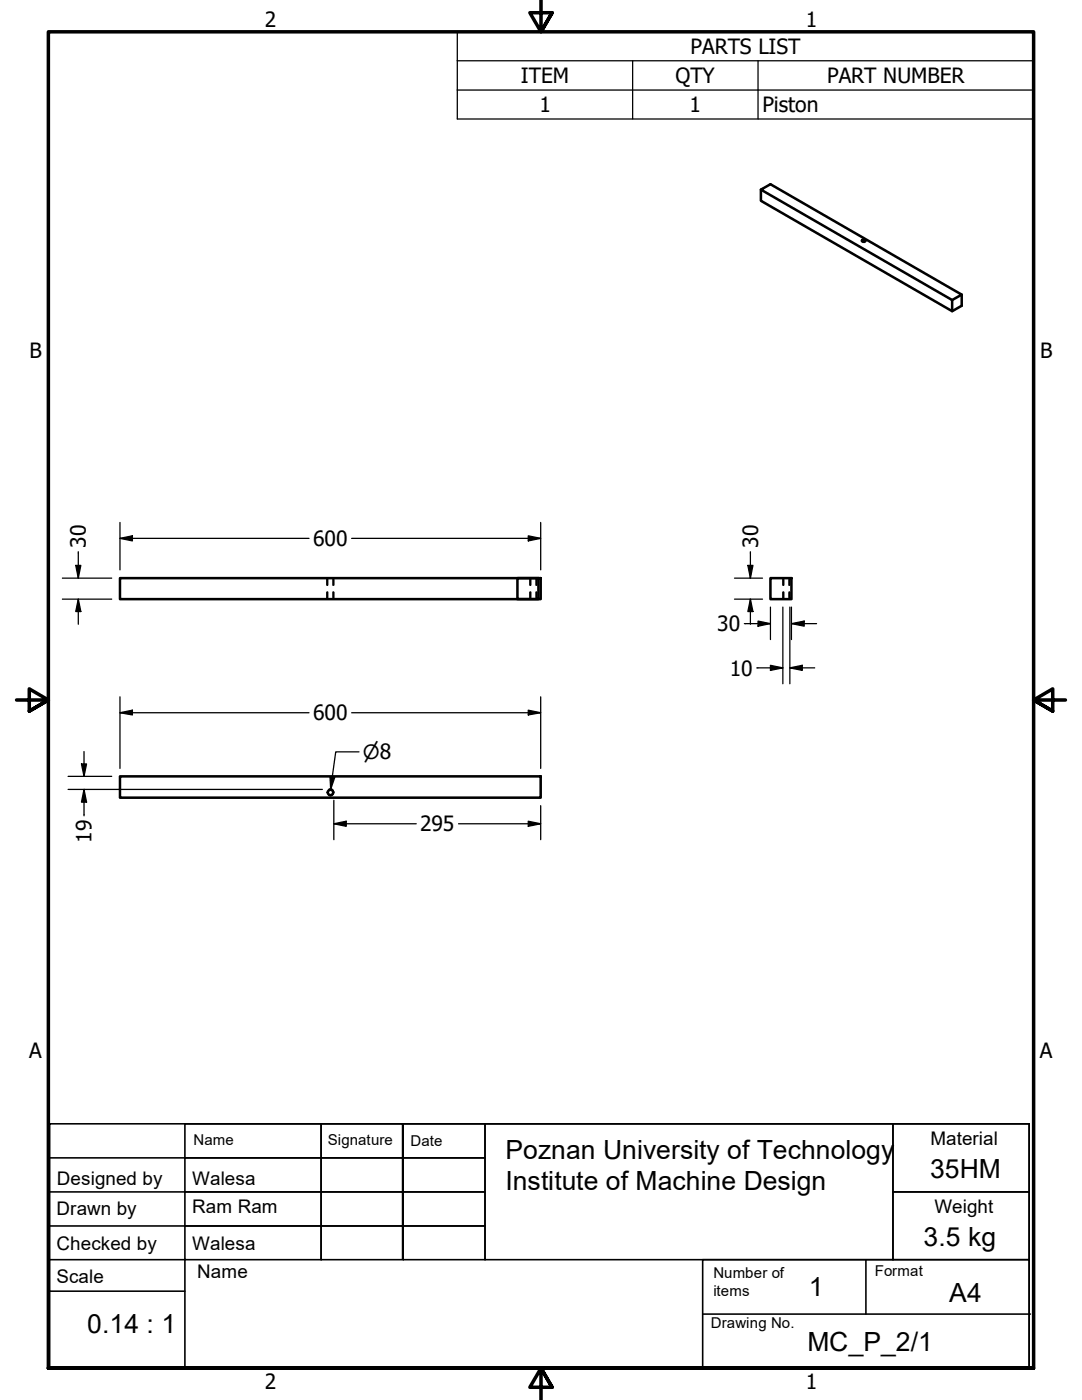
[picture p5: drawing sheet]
<svg xmlns="http://www.w3.org/2000/svg" width="216mm" height="279mm" viewBox="0 0 216 279" stroke-linecap="round" stroke-linejoin="round" font-family="sans-serif">
<!-- layer: Hidden (ANSI) -->
<path d="M65.3 115.4v1.4M65.3 118.2v1.4M66.5 115.4v1.4M66.5 118.2v1.4M105.9 115.4v1.4M105.9 118.2v1.4M107 115.4v1.4M107 118.2v1.4M156.3 115.4v1.4M156.3 118.2v1.4M157.5 115.4v1.4M157.5 118.2v1.4" fill="none" stroke="#000" stroke-width=".38"/>
<!-- layer: Hidden Narrow (ANSI) -->
<g fill="none" stroke="#000" stroke-width=".25">
<path d="M65.2 115.4v1.4M65.2 118.2v1.4M66.6 115.4v1.4M66.6 118.2v1.4M105.7 115.4v1.4M105.7 118.2v1.4M107.1 115.4v1.4M107.1 118.2v1.4M156.2 115.4v1.4M156.2 118.2v1.4M157.6 115.4v1.4M157.6 118.2v1.4"/>
<path d="M65.6 157.5a.67 .67 0 0 1 1 .6 .67 .67 0 0 1-1 .6"/>
</g>
<!-- layer: Visible (ANSI) -->
<g fill="none" stroke="#000" stroke-width=".51">
<path d="M151.8 37.8v2.3l38.2 22 1.9-1.1v-2.2M172.1 47.9a.29 .29 0 0 1 .4-.1 .29 .29 0 0 1 .2 .3 .31 .31 0 0 1-.5 .2 .31 .31 0 0 1-.1-.4zM190 59.9l1.9-1.1-38.2-22-1.9 1 38.2 22.1v2.2M23.9 115.4h84v4.2h-84zM103.3 115.4h4.1v4.2h-4.1zM153.7 115.4h4.2v4.2h-4.2zM23.9 154.9h84v4.3h-84z"/>
<circle cx="65.9" cy="158.1" r=".54"/>
</g>
<!-- layer: Symbol (ANSI) -->
<path d="M91.2 12.1v-5.7h115v5.7M91.2 12.1h115v5.9M91.2 12.1v11.6h115v-5.7M91.2 18h115M126.2 12.1v11.6M151.3 12.1v11.6" fill="none" stroke="#000" stroke-width=".25"/>
<!-- layer: Border (ANSI) -->
<path d="M107.9 0v6.4l-2.2-3.9h4.5l-2.3 3.9 2.3-3.9M3.3 139.7h6.4l-3.9-2.2v4.4l3.9-2.2-3.9 2.2M212.6 139.7h-6.4l3.9-2.2v4.4l-3.9-2.2 3.9 2.2M9.7 273v-266.6h196.5v266.6h-196.5h196.5M110.2 276.9l-2.3-3.9 2.3 3.9h-4.5l2.2-3.9v6.4" fill="none" stroke="#000" stroke-width=".7"/>
<!-- layer: Borders -->
<g fill="none" stroke="#000" stroke-width=".32">
<path d="M9.9 224.3h195.5v48.8h-195.5zM9.9 231.1h27M9.9 237.9h27M36.9 224.3h27.2v6.8h-27.2zM36.9 231.1h27.2v6.8h-27.2zM36.9 237.9h27.2v6.8h-27.2zM64.1 224.3h16.2v6.8h-16.2zM64.1 231.1h16.2v6.8h-16.2zM64.1 237.9h16.2v6.8h-16.2zM80.5 224.3h16.3v6.8h-16.3zM80.5 231.1h16.3v6.8h-16.3zM80.5 237.9h16.3v6.8h-16.3z"/>
<path d="M96.8 224.3h81.4v27.1h-81.4zM178.2 224.3h27.2v13.6h-27.2zM178.2 237.9h27.2v13.5h-27.2zM9.9 244.7h27M9.9 251.4h27M9.9 257.7h27M36.9 244.7h27.2v6.7h-27.2zM36.9 251.4v21.7M64.1 244.7h16.2v6.7h-16.2zM80.5 244.7h16.3v6.7h-16.3zM140.2 251.4h65.2v21.7h-65.2zM172.8 251.4v10.9"/>
<path d="M140.2 262.3h65.4"/>
</g>
<!-- layer: Dimension (ANSI) -->
<g fill="none" stroke="#000" stroke-width=".25">
<path d="M12.4 119.6h9.9M12.4 115.4h9.9M15.1 112.8h1l-.5 2.6zM15.6 119.6l.5 2.4h-1zM15.6 110.1v5.3M15.6 119.6v5M23.9 107.4l2.5-.5v1zM23.9 107.4h37.8M23.9 104.3v9.4M70.2 107.4h37.7M105.4 106.9l2.5 .5-2.5 .5zM107.9 104.3v9.4"/>
<path d="M146.6 119.6h5.5M146.6 115.4h5.5M149.2 112.8h1l-.5 2.6zM149.7 119.6l.5 2.4h-1zM149.7 110.1v5.3M149.7 119.6v5M23.9 139.1v14.3M107.9 139.1v14.3M148.5 124.5h5.2M151 133.3h5.2M151.3 124l2.4 .5-2.4 .5zM153.7 132.8l2.5 .5-2.5 .5z"/>
<path d="M153.7 121.2v6.4M156.2 121.2v15.3M157.6 133.3l2.5-.5v1zM157.6 133.3h5M157.6 121.2v15.3M157.9 124.5l2.6-.5v1zM157.9 124.5h5M157.9 121.2v6.4M13.6 154.9h8.7M13.6 157.5h50.7M16.3 152.5h1l-.5 2.4zM16.8 157.5l.5 2.6h-1z"/>
<path d="M16.8 150v4.9M16.8 157.5v5.3M23.9 142.2l2.5-.5v1zM23.9 142.2h37.8M65.8 155l1 .1-.8 2.4zM66.6 159.7v7.9M70.2 142.2h37.7M71.6 150.1h-4.6l-1 7.4M105.4 141.7l2.5 .5-2.5 .5zM66.6 164.4l2.5-.5v1zM66.6 164.4h16.5M91.5 164.4h16.4"/>
<path d="M105.4 163.9l2.5 .5-2.5 .5zM107.9 160.8v6.8"/>
</g>
<g fill="#000">
<path d="M15.1 112.8h1l-.5 2.6z" fill-rule="evenodd"/>
<path d="M23.9 107.4l2.5-.5v1z" fill-rule="evenodd"/>
<path d="M105.4 106.9l2.5 .5-2.5 .5z" fill-rule="evenodd"/>
<path d="M149.2 112.8h1l-.5 2.6z" fill-rule="evenodd"/>
<path d="M15.6 119.6l.5 2.4h-1z" fill-rule="evenodd"/>
<path d="M149.7 119.6l.5 2.4h-1z" fill-rule="evenodd"/>
<path d="M151.3 124l2.4 .5-2.4 .5z" fill-rule="evenodd"/>
<path d="M153.7 132.8l2.5 .5-2.5 .5z" fill-rule="evenodd"/>
<path d="M157.6 133.3l2.5-.5v1z" fill-rule="evenodd"/>
<path d="M157.9 124.5l2.6-.5v1z" fill-rule="evenodd"/>
<path d="M16.3 152.5h1l-.5 2.4z" fill-rule="evenodd"/>
<path d="M23.9 142.2l2.5-.5v1z" fill-rule="evenodd"/>
<path d="M65.8 155l1 .1-.8 2.4z" fill-rule="evenodd"/>
<path d="M105.4 141.7l2.5 .5-2.5 .5z" fill-rule="evenodd"/>
<path d="M16.8 157.5l.5 2.6h-1z" fill-rule="evenodd"/>
<path d="M66.6 164.4l2.5-.5v1z" fill-rule="evenodd"/>
<path d="M105.4 163.9l2.5 .5-2.5 .5z" fill-rule="evenodd"/>
</g>
<g font-size="5.3">
<text x="100.8" y="231.3">Poznan University of Technology</text>
<text x="100.8" y="237.6">Institute of Machine Design</text>
<text x="185.6" y="235">35HM</text>
<text x="184.3" y="248.7">3.5 kg</text>
<text x="161.4" y="258.7">1</text>
<text x="189.4" y="259.8">A4</text>
<text x="17.4" y="265.9">0.14 : 1</text>
<text x="161.1" y="269.6">MC_P_2/1</text>
</g>
<g font-size="4.2">
<text x="52.8" y="5.3">2</text>
<text x="160.8" y="5.3">1</text>
<text x="137.8" y="10.8">PARTS LIST</text>
<text x="103.9" y="16.6">ITEM</text>
<text x="134.8" y="16.6">QTY</text>
<text x="165" y="16.6">PART NUMBER</text>
<text x="107.6" y="22.4">1</text>
<text x="137.6" y="22.4">1</text>
<text x="152.1" y="22.4">Piston</text>
<text x="5.9" y="71.4">B</text>
<text x="207.6" y="71.4">B</text>
<text x="17.1" y="109.3" transform="rotate(-90 17.1 109.3)">30</text>
<text x="62.5" y="109">600</text>
<text x="151.3" y="109.3" transform="rotate(-90 151.3 109.3)">30</text>
<text x="143.1" y="126">30</text>
<text x="145.6" y="134.8">10</text>
<text x="62.5" y="143.8">600</text>
<text x="83.8" y="165.9">295</text>
<text x="18.3" y="168.1" transform="rotate(-90 18.3 168.1)">19</text>
<text x="5.8" y="211.1">A</text>
<text x="207.5" y="211.1">A</text>
<text x="52.8" y="277.1">2</text>
<text x="160.8" y="277.1">1</text>
</g>
<text font-size="3.9" x="72.4" y="151.5">⌀8</text>
<g font-size="3.7">
<text x="185.7" y="228.6">Material</text>
<text x="11.4" y="236.4">Designed by</text>
<text x="38.4" y="236.5">Walesa</text>
<text x="11.3" y="242.4">Drawn by</text>
<text x="38.4" y="242.1">Ram Ram</text>
<text x="186.4" y="242.1">Weight</text>
<text x="11.3" y="249.4">Checked by</text>
<text x="38.4" y="249.4">Walesa</text>
<text x="11.3" y="256">Scale</text>
<text x="39.4" y="255">Name</text>
</g>
<g font-size="3">
<text x="38.6" y="228.5">Name</text>
<text x="65.4" y="228.5">Signature</text>
<text x="81.9" y="228.7">Date</text>
<text x="142.4" y="255">Number of</text>
<text x="174.6" y="254.6">Format</text>
<text x="142.4" y="258.6">items</text>
<text x="141.9" y="265">Drawing No.</text>
</g>
</svg>
